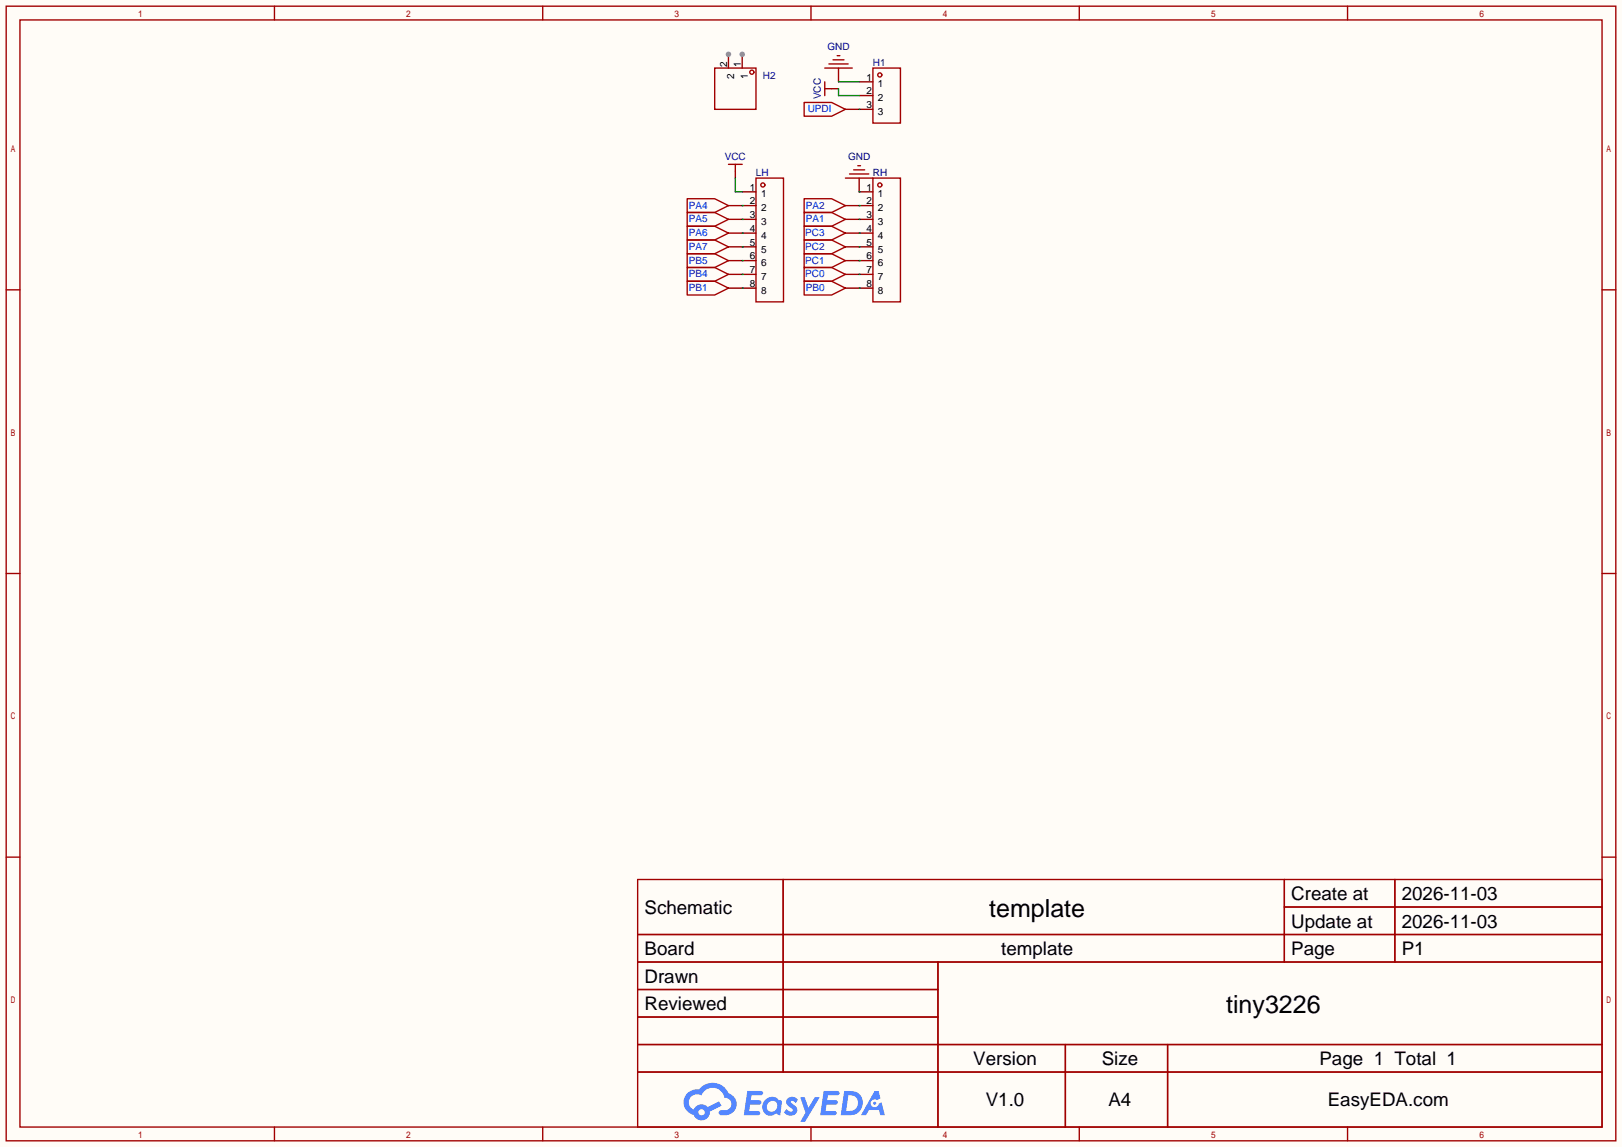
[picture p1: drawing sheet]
<svg xmlns="http://www.w3.org/2000/svg" width="299mm" height="212mm" viewBox="0 0 299 212" stroke-linecap="round" stroke-linejoin="round" font-family="sans-serif">
<path d="M0 0h299.5v211.8h-299.5z" fill="#fffcf7"/>
<g fill="none" stroke="#a10000" stroke-width=".25">
<path d="M1.1 1.1h297.2v209.6h-297.2zM3.7 3.7h292.1v204.5h-292.1zM50.7 1.1v2.6M100.2 1.1v2.6M149.7 1.1v2.6M199.3 1.1v2.6M248.8 1.1v2.6M1.1 53.5h2.6M295.8 53.5h2.5M1.1 105.9h2.6M295.8 105.9h2.5M1.1 158.3h2.6"/>
<path d="M295.8 158.3h2.5M117.7 162.4h178.1v45.8h-178.1zM117.7 172.6h178.1M117.7 177.7h178.1M144.6 162.4v35.6M173.2 177.7v30.5M237.1 162.4v15.3M237.1 167.5h58.7M257.5 162.4v15.3M117.7 182.8h55.5M117.7 192.9h178.1M117.7 187.8h55.5"/>
<path d="M117.7 198h178.1M196.7 192.9v15.3M215.6 192.9v15.3M50.7 208.2v2.5M100.2 208.2v2.5M149.7 208.2v2.5M199.3 208.2v2.5M248.8 208.2v2.5"/>
</g>
<g fill="#5487ff">
<path d="M145.5 202.8a1.3 1.3 0 0 1 1.8 .3l-.4 .6a.54 .54 0 0 0-.9-.2l.1 .2a1.58 1.58 0 0 1 1.1 1.6 1.43 1.43 0 0 1-2.5 .1l.5-.6a.64 .64 0 0 0 .5 .5 .64 .64 0 0 0 .7-.3l-.2-.2a1.6 1.6 0 0 1-1-1.6z"/>
<path d="M147.7 202.7h.9l.7 1.9 1.1-1.9h.9l-2.7 4.5h-.9l1-1.7z"/>
<path d="M138 201.5h1.6a1.31 1.31 0 0 1 1.2 .2 .4 .4 0 0 1-.3 .6h-1.8l-.1 .9h1.6a.4 .4 0 0 1 .4 .4 .4 .4 0 0 1-.4 .4h-1.7l-.2 1.2h.8a1.23 1.23 0 0 1 1.2 .2 .39 .39 0 0 1-.3 .6h-2.7z"/>
<path d="M152.1 201.5h1.6a1.32 1.32 0 0 1 1.3 .2 .39 .39 0 0 1-.4 .6h-1.7l-.2 .9h1.7a.4 .4 0 0 1 .3 .4 .4 .4 0 0 1-.4 .4h-1.7l-.2 1.2h.8a1.23 1.23 0 0 1 1.2 .2 .39 .39 0 0 1-.3 .6h-2.7z"/>
<path d="M161.5 201.5h.7l.4 1.3-.7 .4a.75 .75 0 0 0-1.1 .3 .75 .75 0 0 0 .5 1 .75 .75 0 0 0 .9-.6l.6-.3 .6 2.4h-.9l-.2-1h-1.9l-.5 1h-.9z"/>
<path d="M155.9 201.5l-.7 4.5h1.5a2.27 2.27 0 0 0 2.6-2.3 2.27 2.27 0 0 0-2.7-2.2zM156.6 202.3a1.5 1.5 0 0 1 1.8 1.5 1.5 1.5 0 0 1-1.9 1.4h-.3z"/>
<path d="M141.3 203.1a1.62 1.62 0 0 0-.4 2.1 1.62 1.62 0 0 0 2 .7l.4-.3 .3 .3 .5 .1 .3-2.5-.2-.3h-.4a1.58 1.58 0 0 0-2.5-.1zM141.9 203.6a.99 .99 0 0 1 1.6 .3 .99 .99 0 0 1-.9 1.4 .94 .94 0 0 1-1-.5 .94 .94 0 0 1 .3-1.2z"/>
<path d="M126.9 201.9a2.37 2.37 0 0 0 1.2 4 1.54 1.54 0 0 0 1.7 1 1.54 1.54 0 0 0 1.3-1.6l2.1-1.1-.5-.8-2 1.1a1.57 1.57 0 0 0-2.6 .4 1.5 1.5 0 0 1-.8-2.1 1.5 1.5 0 0 1 2.2-.5 2.23 2.23 0 0 1 2.3-1.4 2.23 2.23 0 0 1 2 1.8 1.16 1.16 0 0 1 1.2 1.1 1.16 1.16 0 0 1-1 1.3h-.7a.47 .47 0 0 0-.6 .3 .47 .47 0 0 0 .4 .6 2.23 2.23 0 0 0 2.3-.7 2.23 2.23 0 0 0 .4-2.3 2.16 2.16 0 0 0-1.3-1.1 3.2 3.2 0 0 0-5.4-.7l-1.2 .1zM129 205.4a.58 .58 0 0 1 1.1 0 .58 .58 0 0 1-1.1 0z"/>
<circle cx="161.5" cy="203.8" r=".28"/>
</g>
<g fill="none" stroke="#870000" stroke-width=".25">
<path d="M137 10v2.6M153.5 16.4h1.3M154.8 12.6v2.5M158.6 15.1h2.6M158.6 17.7h2.6M134.5 38h5.1M135.8 31.6v1.3M137 35.4h2.6M156.1 38h5.1M156.1 20.2h5.1M158.6 32.9v2.5h2.6M134.5 45.6h5.1"/>
<path d="M134.5 43.1h5.1M134.5 53.2h5.1M134.5 40.5h5.1M134.5 48.1h5.1M134.5 50.7h5.1M156.1 45.6h5.1M156.1 43.1h5.1M156.1 53.2h5.1M156.1 40.5h5.1M156.1 48.1h5.1M156.1 50.7h5.1"/>
</g>
<g fill="none" stroke="#a10000" stroke-width=".25">
<path d="M132 12.6h7.6v7.6h-7.6zM148.5 18.9h5l2.6 1.3-2.6 1.3h-5zM152.3 12.6h5.1M152.3 15.1v2.6M152.3 16.4h1.2M153 11.8h3.6M153.8 11h2M154.6 10.3h.5M161.2 12.6h5v10.1h-5zM126.9 36.7h5.1l2.5 1.3-2.5 1.2h-5.1zM126.9 39.2h5.1l2.5 1.3-2.5 1.3h-5.1zM134.5 30.4h2.5"/>
<path d="M135.8 30.4v1.2M139.6 32.9h5.1v22.9h-5.1zM148.5 39.2h5l2.6 1.3-2.6 1.3h-5zM148.5 36.7h5l2.6 1.3-2.6 1.2h-5zM156.1 32.9h5.1M156.8 32.1h3.6M157.6 31.4h2M158.4 30.6h.5M161.2 32.9h5v22.9h-5zM126.9 44.3h5.1l2.5 1.3-2.5 1.3h-5.1zM126.9 41.8h5.1l2.5 1.3-2.5 1.2h-5.1zM126.9 51.9h5.1l2.5 1.3-2.5 1.3h-5.1z"/>
<path d="M126.9 46.9h5.1l2.5 1.2-2.5 1.3h-5.1zM126.9 49.4h5.1l2.5 1.3-2.5 1.2h-5.1zM148.5 41.8h5l2.6 1.3-2.6 1.2h-5zM148.5 44.3h5l2.6 1.3-2.6 1.3h-5zM148.5 51.9h5l2.6 1.3-2.6 1.3h-5zM148.5 46.9h5l2.6 1.2-2.6 1.3h-5zM148.5 49.4h5l2.6 1.3-2.6 1.2h-5z"/>
<circle cx="138.8" cy="13.3" r=".38"/>
<circle cx="162.4" cy="13.8" r=".38"/>
<circle cx="140.8" cy="34.2" r=".38"/>
<circle cx="162.4" cy="34.2" r=".38"/>
</g>
<g fill="none" stroke="#008700" stroke-width=".25">
<path d="M154.8 15.1h3.8M154.8 16.4v1.3h3.8M135.8 32.9v2.5h1.2M137 38h.1M158.6 35.4h.1M158.6 38h.1M158.6 20.2h.1M137 40.5h.1M137 43.1h.1M137 45.6h.1M137 48.1h.1M137 50.7h.1"/>
<path d="M137 53.2h.1M158.6 43.1h.1M158.6 45.6h.1M158.6 48.1h.1M158.6 50.7h.1M158.6 53.2h.1M158.6 40.5h.1"/>
</g>
<circle cx="137" cy="10" r=".51" fill="#999"/>
<path d="M134.5 10v2.6" fill="none" stroke="#870000" stroke-width=".25"/>
<circle cx="134.5" cy="10" r=".51" fill="#999"/>
<g font-size="4.6">
<text x="182.6" y="169.4">template</text>
<text x="226.4" y="187.1">tiny3226</text>
</g>
<g font-size="3.5">
<text x="238.4" y="166.2">Create at</text>
<text x="258.8" y="166.2">2026-11-03</text>
<text x="119" y="168.8">Schematic</text>
<text x="238.4" y="171.3">Update at</text>
<text x="258.8" y="171.3">2026-11-03</text>
<text x="119" y="176.4">Board</text>
<text x="184.9" y="176.4">template</text>
<text x="238.4" y="176.4">Page</text>
<text x="258.8" y="176.4">P1</text>
<text x="119" y="181.5">Drawn</text>
<text x="119" y="186.6">Reviewed</text>
<text x="179.7" y="196.7">Version</text>
<text x="203.4" y="196.7">Size</text>
<text x="243.6" y="196.7">Page 1 Total 1</text>
<text x="182" y="204.3">V1.0</text>
<text x="204.7" y="204.3">A4</text>
<text x="245.1" y="204.3">EasyEDA.com</text>
</g>
<g font-size="1.8" fill="#000080">
<text x="152.8" y="9.3">GND</text>
<text x="140.8" y="14.7">H2</text>
<text x="161.2" y="12.1">H1</text>
<text x="151.6" y="18.3" transform="rotate(-90 151.6 18.3)">VCC</text>
<text x="133.8" y="29.6">VCC</text>
<text x="156.6" y="29.6">GND</text>
<text x="139.6" y="32.4">LH</text>
<text x="161.2" y="32.4">RH</text>
</g>
<g font-size="1.8">
<text x="134.3" y="12.4" transform="rotate(-90 134.3 12.4)">2</text>
<text x="135.5" y="14.5" transform="rotate(-90 135.5 14.5)">2</text>
<text x="136.8" y="12.4" transform="rotate(-90 136.8 12.4)">1</text>
<text x="138.1" y="14.5" transform="rotate(-90 138.1 14.5)">1</text>
<text x="160" y="14.9">1</text>
<text x="160" y="17.4">2</text>
<text x="162.1" y="16.2">1</text>
<text x="160" y="20">3</text>
<text x="162.1" y="18.7">2</text>
<text x="162.1" y="21.2">3</text>
<text x="138.4" y="35.2">1</text>
<text x="160" y="35.2">1</text>
<text x="138.4" y="37.7">2</text>
<text x="138.4" y="40.3">3</text>
<text x="140.5" y="36.5">1</text>
<text x="140.5" y="39">2</text>
<text x="140.5" y="41.6">3</text>
<text x="160" y="37.7">2</text>
<text x="160" y="40.3">3</text>
<text x="162.1" y="36.5">1</text>
<text x="162.1" y="39">2</text>
<text x="162.1" y="41.6">3</text>
<text x="138.4" y="42.8">4</text>
<text x="138.4" y="45.4">5</text>
<text x="138.4" y="47.9">6</text>
<text x="140.5" y="44.1">4</text>
<text x="140.5" y="46.6">5</text>
<text x="160" y="42.8">4</text>
<text x="160" y="45.4">5</text>
<text x="160" y="47.9">6</text>
<text x="162.1" y="44.1">4</text>
<text x="162.1" y="46.6">5</text>
<text x="138.4" y="50.4">7</text>
<text x="138.4" y="53">8</text>
<text x="140.5" y="49.2">6</text>
<text x="140.5" y="51.7">7</text>
<text x="160" y="50.4">7</text>
<text x="160" y="53">8</text>
<text x="162.1" y="49.2">6</text>
<text x="162.1" y="51.7">7</text>
<text x="140.5" y="54.3">8</text>
<text x="162.1" y="54.3">8</text>
</g>
<g font-size="1.8" fill="#00f">
<text x="149.1" y="20.7">UPDI</text>
<text x="127.2" y="38.5">PA4</text>
<text x="127.2" y="41.1">PA5</text>
<text x="148.8" y="41.1">PA1</text>
<text x="148.8" y="38.5">PA2</text>
<text x="127.2" y="46.1">PA7</text>
<text x="127.2" y="43.6">PA6</text>
<text x="148.7" y="43.6">PC3</text>
<text x="148.7" y="46.1">PC2</text>
<text x="127.2" y="53.8">PB1</text>
<text x="127.2" y="48.7">PB5</text>
<text x="127.2" y="51.2">PB4</text>
<text x="148.7" y="48.7">PC1</text>
<text x="148.7" y="51.2">PC0</text>
<text x="148.8" y="53.8">PB0</text>
</g>
</svg>
